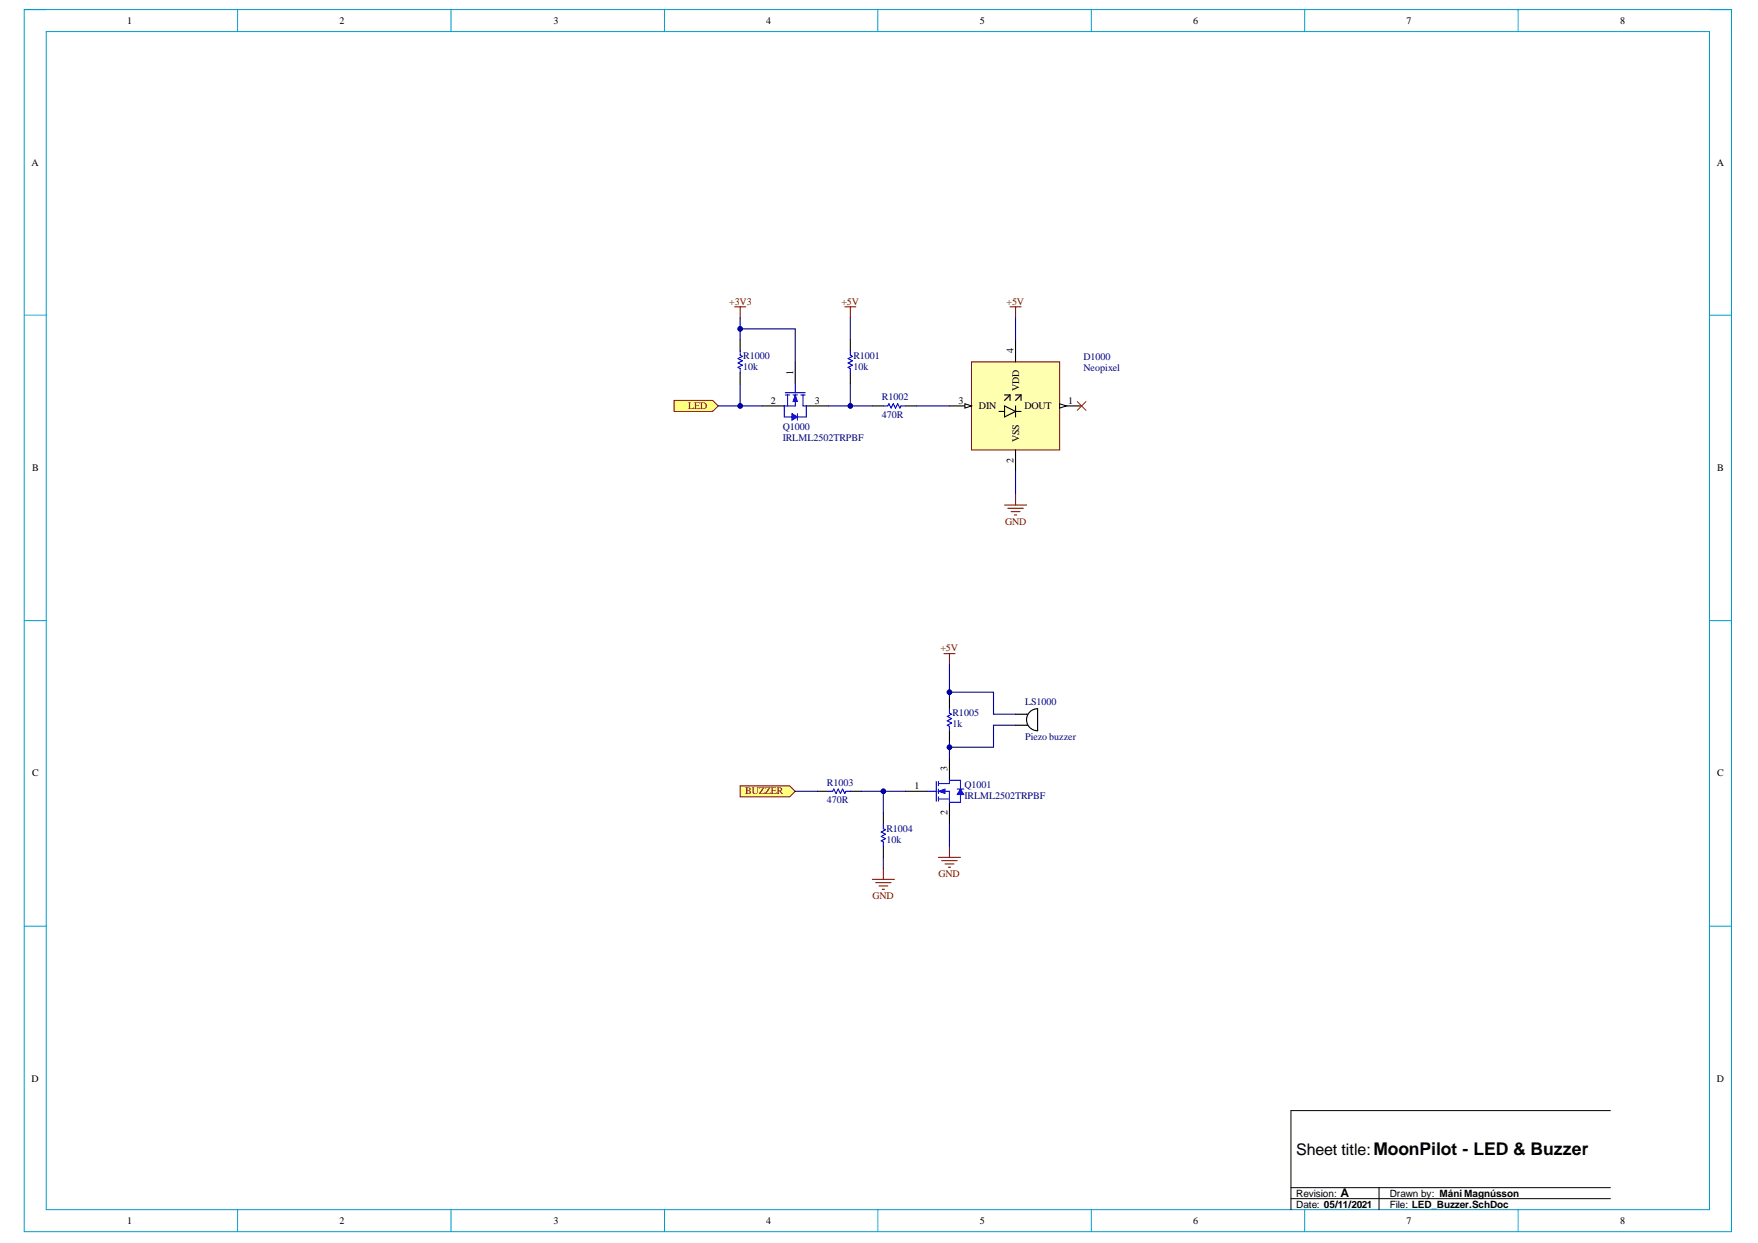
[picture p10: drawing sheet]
<svg xmlns="http://www.w3.org/2000/svg" width="297mm" height="210mm" viewBox="0 0 297 210" stroke-linecap="round" stroke-linejoin="round" font-family="sans-serif">
<path d="M4.1 1.6h288.5v206.4h-288.5z" fill="none" stroke="#009cca" stroke-width=".17"/>
<path d="M7.8 5.3h281v199h-281z" fill-rule="evenodd" fill="#fff"/>
<g fill="none" stroke="#009cca" stroke-width=".17">
<path d="M4.1 1.6h3.7M7.8 5.3h281v199h-281zM40.1 1.6v3.7M76.2 1.6v3.7M112.3 1.6v3.7M148.3 1.6v3.7M184.4 1.6v3.7M220.4 1.6v3.7M256.5 1.6v3.7M288.8 1.6h3.8v3.7M4.1 53.2h3.7M288.8 53.2h3.8"/>
<path d="M4.1 104.8h3.7M288.8 104.8h3.8M4.1 156.4h3.7M288.8 156.4h3.8M40.1 204.3v3.7M76.2 204.3v3.7M112.3 204.3v3.7M148.3 204.3v3.7M184.4 204.3v3.7M220.4 204.3v3.7M256.5 204.3v3.7M292.6 204.3v3.7"/>
</g>
<path d="M272.1 187.5h-54v16.8M218.1 200.6h54M218.1 202.4h54M233 200.6v3.7" fill="none" stroke="#000" stroke-width=".17"/>
<path d="M125.1 132.7h8.3l1 .9-1 1h-8.3z" fill-rule="evenodd" fill="#ffff80"/>
<path d="M125.1 132.7h8.3l1 .9-1 1h-8.3z" fill="none" stroke="#800000" stroke-width=".17"/>
<path d="M113.9 67.6h6.5l.9 .9-.9 1h-6.5z" fill-rule="evenodd" fill="#ffff80"/>
<path d="M113.9 67.6h6.5l.9 .9-.9 1h-6.5z" fill="none" stroke="#800000" stroke-width=".17"/>
<path d="M164.1 61.1h14.9v14.9h-14.9z" fill-rule="evenodd" fill="#ffffb0"/>
<path d="M164.1 61.1h14.9v14.9h-14.9z" fill="none" stroke="#800000" stroke-width=".17"/>
<path d="M160.4 68.5h3.7" fill="none" stroke="#000" stroke-width=".18"/>
<path d="M163 68.2l1.1 .3-1.1 .4z" fill="#f8fcff"/>
<path d="M163 68.2l1.1 .3-1.1 .4z" fill="none" stroke="#000" stroke-width=".17"/>
<path d="M171.6 57.4v3.7" fill="none" stroke="#000" stroke-width=".18"/>
<path d="M179 68.5h3.8" fill="none" stroke="#000" stroke-width=".19"/>
<path d="M179 68.2l1.2 .3-1.2 .4z" fill="#f8fcff"/>
<path d="M179 68.2l1.2 .3-1.2 .4z" fill="none" stroke="#000" stroke-width=".17"/>
<g fill="none" stroke="#000" stroke-width=".18">
<path d="M128.8 68.5h3.7M134.4 61.1v3.7M136.2 68.5h3.7M168.8 69.5h.9M169.7 68.5l1.9 1-1.9 .9zM169.7 66.7h1M170.7 66.7l-1 .9M170.7 66.7v.9M171.6 68.5v1.9M171.6 76v3.7M171.6 66.7h.9M171.6 69.5h.9"/>
<path d="M172.5 66.7l-.9 .9M172.5 66.7v.9"/>
</g>
<path d="M170.7 51.8h1.8M171.6 51.8v1.9M170.8 86.4h1.5M171.4 87h.4M171.6 83.4v1.9" fill="none" stroke="#800000" stroke-width=".18"/>
<path d="M169.7 85.3h3.7M170.3 85.8h2.6" fill="none" stroke="#800000" stroke-width=".19"/>
<path d="M182 67.8l1.5 1.5M183.5 67.8l-1.5 1.5" fill="none" stroke="#f00" stroke-width=".17"/>
<path d="M132.7 66.3h3.3M132.7 66.7h.7M133.1 66.7v1.8M134 66.7h.7M134.4 64.8v1.5M134.4 66.7v1.8h-1.9M135.3 66.7h.7M135.7 66.7v1.8" fill="none" stroke="#00f" stroke-width=".18"/>
<path d="M134.4 66.7l.3 1.1h-.7z" fill="#00f"/>
<path d="M134.4 66.7l.3 1.1h-.7z" fill="none" stroke="#00f" stroke-width=".17"/>
<path d="M132.5 68.5v1.9h1.3M135.7 68.5h.5v1.9h-1.5" fill="none" stroke="#00f" stroke-width=".18"/>
<path d="M133.8 69.8l.9 .6-.9 .6z" fill="#00f"/>
<path d="M133.8 69.8l.9 .6-.9 .6z" fill="none" stroke="#00f" stroke-width=".17"/>
<g fill="none" stroke="#00f" stroke-width=".18">
<path d="M125.1 59.3v.7l.3 .2-.7 .4 .7 .3-.7 .4 .7 .4-.7 .3 .4 .2v.8M143.7 59.3v.7l.3 .2-.7 .4 .7 .3-.7 .4 .7 .4-.7 .3 .4 .2v.8M134.7 69.8v1.2M149.3 68.5h.7l.2-.3 .4 .7 .3-.7 .4 .7 .4-.7 .3 .7 .2-.4h.8M139.9 133.6h.8l.2-.4 .4 .8 .3-.8 .4 .8 .4-.8 .3 .8 .2-.4h.8M149.3 139.2v.7l.3 .2-.7 .4 .7 .4-.7 .3 .7 .4-.7 .4 .4 .2v.7M156.7 133.6h1.5M158.2 132v3.3M158.6 133.6h1.8v1.9M158.6 132.3h1.8M158.6 134.9h1.8M158.6 132v.7"/>
<path d="M158.6 133.2v.8M158.6 134.6v.7"/>
</g>
<g fill="none" stroke="#000" stroke-width=".18">
<path d="M125.1 57.4v1.9M143.7 57.4v1.9M125.1 63v1.8M143.7 63v1.8M147.4 68.5h1.9M153 68.5h1.8M138.1 133.6h1.8M143.7 133.6h1.8M149.3 137.3v1.9M153 133.6h3.7M160.4 128v3.8M160.4 135.5v3.7"/>
<path d="M149.3 142.9v1.9"/>
</g>
<g fill="none" stroke="#800000" stroke-width=".18">
<path d="M124.1 51.8h1.9M125.1 51.8v1.9M142.7 51.8h1.9M143.7 51.8v1.9M159.5 110.4h1.9M160.4 110.4v1.8M147.4 148.5h3.7M148 149.1h2.6M148.5 149.6h1.5M149.1 150.2h.3M149.3 146.6v1.9M158.6 144.8h3.7"/>
<path d="M159.1 145.3h2.6M159.7 145.9h1.5M160.2 146.4h.4M160.4 142.9v1.9"/>
</g>
<path d="M171.6 120.6h2M171.6 122.5h2M174 120.2l.8-.4 .5-.1v3.7a1.86 1.86 0 0 1-1.7-1.1 1.86 1.86 0 0 1 .4-2.1z" fill="none" stroke="#000" stroke-width=".19"/>
<path d="M158.6 133.6l1.1-.4v.8z" fill="#00f"/>
<path d="M158.6 133.6l1.1-.4v.8z" fill="none" stroke="#00f" stroke-width=".17"/>
<path d="M160.4 132.3v-.5h1.9v1.4M162.3 134.2v1.3h-1.9" fill="none" stroke="#00f" stroke-width=".18"/>
<path d="M162.3 133.2l.5 1h-1.1z" fill="#00f"/>
<path d="M162.3 133.2l.5 1h-1.1z" fill="none" stroke="#00f" stroke-width=".17"/>
<path d="M160.4 119.7v.7l.4 .2-.7 .4 .7 .4-.7 .3 .7 .4-.7 .4 .3 .2v.7M161.7 133.2h1.1" fill="none" stroke="#00f" stroke-width=".18"/>
<path d="M160.4 117.8v1.9M160.4 123.4v1.9" fill="none" stroke="#000" stroke-width=".18"/>
<path d="M171.6 53.7v3.7M121.3 68.5h7.5M171.6 79.7v3.7" fill="none" stroke="#000080" stroke-width=".18"/>
<circle cx="125.1" cy="68.5" r=".37" fill="#000080"/>
<circle cx="125.1" cy="68.5" r=".37" fill="none" stroke="#000080" stroke-width=".17"/>
<path d="M125.1 64.8v3.7" fill="none" stroke="#000080" stroke-width=".18"/>
<circle cx="125.1" cy="68.5" r=".37" fill="#000080"/>
<circle cx="125.1" cy="68.5" r=".37" fill="none" stroke="#000080" stroke-width=".17"/>
<path d="M125.1 53.7v3.7M143.7 53.7v3.7" fill="none" stroke="#000080" stroke-width=".18"/>
<circle cx="125.1" cy="55.5" r=".37" fill="#000080"/>
<circle cx="125.1" cy="55.5" r=".37" fill="none" stroke="#000080" stroke-width=".17"/>
<path d="M125.1 55.5h9.3v5.6" fill="none" stroke="#000080" stroke-width=".18"/>
<circle cx="125.1" cy="55.5" r=".37" fill="#000080"/>
<circle cx="125.1" cy="55.5" r=".37" fill="none" stroke="#000080" stroke-width=".17"/>
<path d="M139.9 68.5h7.5" fill="none" stroke="#000080" stroke-width=".18"/>
<circle cx="143.7" cy="68.5" r=".37" fill="#000080"/>
<circle cx="143.7" cy="68.5" r=".37" fill="none" stroke="#000080" stroke-width=".17"/>
<path d="M143.7 64.8v3.7" fill="none" stroke="#000080" stroke-width=".18"/>
<circle cx="143.7" cy="68.5" r=".37" fill="#000080"/>
<circle cx="143.7" cy="68.5" r=".37" fill="none" stroke="#000080" stroke-width=".17"/>
<path d="M154.8 68.5h5.6M145.5 133.6h7.5M160.4 139.2v3.7" fill="none" stroke="#000080" stroke-width=".18"/>
<circle cx="149.3" cy="133.6" r=".37" fill="#000080"/>
<circle cx="149.3" cy="133.6" r=".37" fill="none" stroke="#000080" stroke-width=".17"/>
<path d="M134.4 133.6h3.7M149.3 133.6v3.7" fill="none" stroke="#000080" stroke-width=".18"/>
<circle cx="149.3" cy="133.6" r=".37" fill="#000080"/>
<circle cx="149.3" cy="133.6" r=".37" fill="none" stroke="#000080" stroke-width=".17"/>
<path d="M160.4 112.2v4.7h7.5v3.7h3.7M149.3 144.8v1.8" fill="none" stroke="#000080" stroke-width=".18"/>
<circle cx="160.4" cy="116.9" r=".37" fill="#000080"/>
<circle cx="160.4" cy="116.9" r=".37" fill="none" stroke="#000080" stroke-width=".17"/>
<path d="M171.6 122.5h-3.7v3.7h-7.5v1.8" fill="none" stroke="#000080" stroke-width=".18"/>
<circle cx="160.4" cy="126.2" r=".37" fill="#000080"/>
<circle cx="160.4" cy="126.2" r=".37" fill="none" stroke="#000080" stroke-width=".17"/>
<path d="M160.4 125.3v.9" fill="none" stroke="#000080" stroke-width=".18"/>
<circle cx="160.4" cy="126.2" r=".37" fill="#000080"/>
<circle cx="160.4" cy="126.2" r=".37" fill="none" stroke="#000080" stroke-width=".17"/>
<path d="M160.4 116.9v.9" fill="none" stroke="#000080" stroke-width=".18"/>
<circle cx="160.4" cy="116.9" r=".37" fill="#000080"/>
<circle cx="160.4" cy="116.9" r=".37" fill="none" stroke="#000080" stroke-width=".17"/>
<text font-size="2.7" x="219" y="195">Sheet title:MoonPilot - LED &amp; Buzzer</text>
<text font-size="2" x="226.5" y="202.2">A</text>
<g font-size="1.7">
<text x="21.5" y="4">1</text>
<text x="57.3" y="4">2</text>
<text x="93.5" y="4">3</text>
<text x="129.5" y="4">4</text>
<text x="165.6" y="4">5</text>
<text x="201.6" y="4">6</text>
<text x="237.6" y="4">7</text>
<text x="273.7" y="4">8</text>
<text x="5.3" y="28">A</text>
<text x="290.1" y="28">A</text>
<text x="171.3" y="59.6" transform="rotate(-90 171.3 59.6)">4</text>
<text x="134" y="63.4" transform="rotate(-90 134 63.4)">1</text>
<text x="172.2" y="66" transform="rotate(-90 172.2 66)">VDD</text>
<text x="130.2" y="68.2">2</text>
<text x="137.7" y="68.2">3</text>
<text x="161.9" y="68.2">3</text>
<text x="165.4" y="69.1">DIN</text>
<text x="173.1" y="69.1">DOUT</text>
<text x="180.5" y="68.2">1</text>
<text x="172.2" y="74.7" transform="rotate(-90 172.2 74.7)">VSS</text>
<text x="5.4" y="79.6">B</text>
<text x="171.3" y="78.2" transform="rotate(-90 171.3 78.2)">2</text>
<text x="290.2" y="79.6">B</text>
<text x="5.4" y="131.1">C</text>
<text x="160.1" y="130.3" transform="rotate(-90 160.1 130.3)">3</text>
<text x="290.2" y="131.1">C</text>
<text x="154.5" y="133.2">1</text>
<text x="160.1" y="137.7" transform="rotate(-90 160.1 137.7)">2</text>
<text x="5.3" y="182.7">D</text>
<text x="290.1" y="182.7">D</text>
<text x="219" y="203.9">Date: 05/11/2021</text>
<text x="219" y="202.1">Revision:</text>
<text x="234.8" y="203.9">File: LED_Buzzer.SchDoc</text>
<text x="234.8" y="202.1">Drawn by: Máni Magnússon</text>
<text x="21.5" y="206.6">1</text>
<text x="57.3" y="206.6">2</text>
<text x="93.5" y="206.6">3</text>
<text x="129.5" y="206.6">4</text>
<text x="165.6" y="206.6">5</text>
<text x="201.6" y="206.6">6</text>
<text x="237.6" y="206.6">7</text>
<text x="273.7" y="206.6">8</text>
</g>
<g font-size="1.7" fill="#800000">
<text x="123.2" y="51.4">+3V3</text>
<text x="142.2" y="51.4">+5V</text>
<text x="170.1" y="51.4">+5V</text>
<text x="116.3" y="69.1">LED</text>
<text x="169.8" y="88.6">GND</text>
<text x="158.9" y="110">+5V</text>
<text x="125.9" y="134.2">BUZZER</text>
<text x="158.6" y="148.1">GND</text>
<text x="147.4" y="151.8">GND</text>
</g>
<g font-size="1.7" fill="#000080">
<text x="125.6" y="60.6">R1000</text>
<text x="125.6" y="62.4">10k</text>
<text x="144.2" y="60.6">R1001</text>
<text x="144.2" y="62.4">10k</text>
<text x="183.1" y="60.7">D1000</text>
<text x="183.1" y="62.6">Neopixel</text>
<text x="149" y="67.6">R1002</text>
<text x="149" y="70.5">470R</text>
<text x="132.3" y="72.6">Q1000</text>
<text x="132.3" y="74.5">IRLML2502TRPBF</text>
<text x="173.2" y="119.1">LS1000</text>
<text x="160.9" y="121">R1005</text>
<text x="160.9" y="122.8">1k</text>
<text x="173.2" y="125">Piezo buzzer</text>
<text x="139.7" y="132.7">R1003</text>
<text x="139.7" y="135.7">470R</text>
<text x="163" y="133.1">Q1001</text>
<text x="163" y="134.9">IRLML2502TRPBF</text>
<text x="149.8" y="140.5">R1004</text>
<text x="149.8" y="142.3">10k</text>
</g>
</svg>
